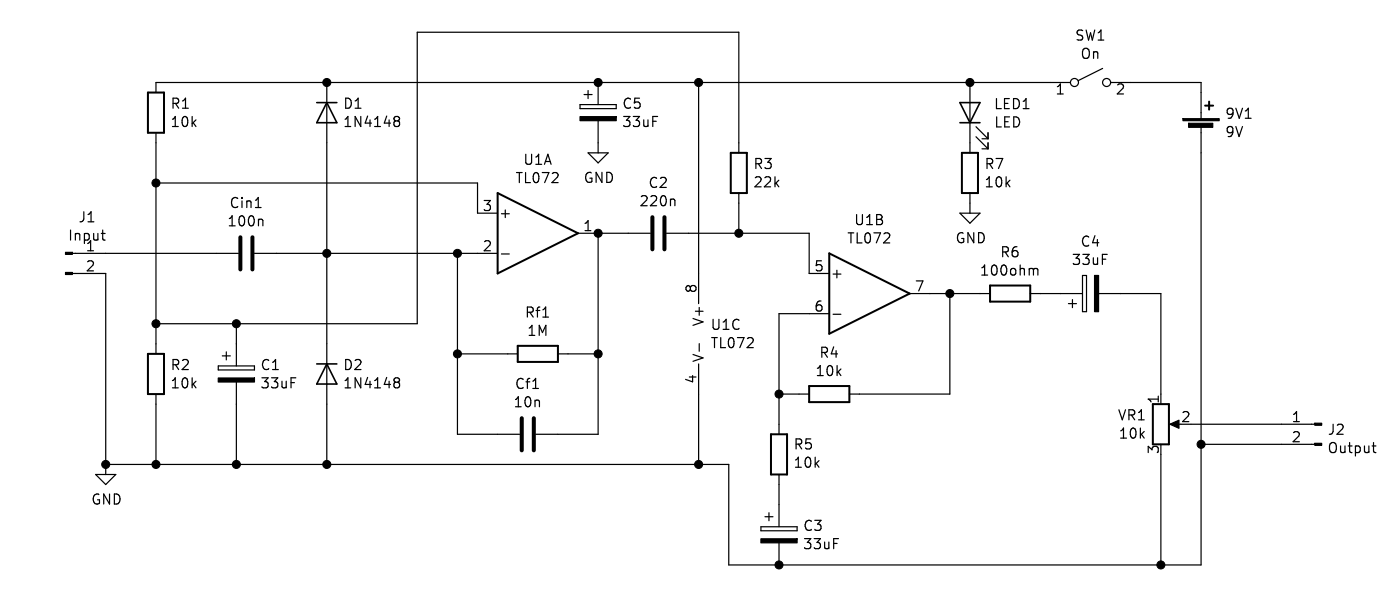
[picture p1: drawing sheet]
EESchema Schematic File Version 4
EELAYER 30 0
EELAYER END
$Descr A4 11693 8268
encoding utf-8
Sheet 1 1
Title ""
Date ""
Rev ""
Comp ""
Comment1 ""
Comment2 ""
Comment3 ""
Comment4 ""
$EndDescr
$Comp
L power:GND #PWR0101
U 1 1
P 2500 4250
F 0 "#PWR0101" H 2500 4000 50  0001 C CNN
F 1 "GND" H 2505 4077 50  0000 C CNN
F 2 "" H 2500 4250 50  0001 C CNN
F 3 "" H 2500 4250 50  0001 C CNN
	1    2500 4250
	1    0    0    -1  
$EndComp
$Comp
L Device:R R1
U 1 1
P 2750 2500
F 0 "R1" H 2820 2546 50  0000 L CNN
F 1 "10k" H 2820 2455 50  0000 L CNN
F 2 "Resistor_THT:R_Axial_DIN0309_L9.0mm_D3.2mm_P12.70mm_Horizontal" V 2680 2500 50  0001 C CNN
F 3 "~" H 2750 2500 50  0001 C CNN
	1    2750 2500
	1    0    0    -1  
$EndComp
$Comp
L Device:R R2
U 1 1
P 2750 3800
F 0 "R2" H 2820 3846 50  0000 L CNN
F 1 "10k" H 2820 3755 50  0000 L CNN
F 2 "Resistor_THT:R_Axial_DIN0309_L9.0mm_D3.2mm_P12.70mm_Horizontal" V 2680 3800 50  0001 C CNN
F 3 "~" H 2750 3800 50  0001 C CNN
	1    2750 3800
	1    0    0    -1  
$EndComp
Wire Wire Line
	2500 3300 2500 4250
Wire Wire Line
	2500 4250 2750 4250
Wire Wire Line
	2750 4250 2750 3950
Connection ~ 2500 4250
$Comp
L Device:C Cin1
U 1 1
P 3200 3200
F 0 "Cin1" V 2948 3200 50  0000 C CNN
F 1 "100n" V 3039 3200 50  0000 C CNN
F 2 "Capacitor_THT:C_Axial_L5.1mm_D3.1mm_P7.50mm_Horizontal" H 3238 3050 50  0001 C CNN
F 3 "~" H 3200 3200 50  0001 C CNN
	1    3200 3200
	0    1    1    0   
$EndComp
Wire Wire Line
	2500 3200 3050 3200
Wire Wire Line
	2750 2650 2750 2850
$Comp
L Device:D D1
U 1 1
P 3600 2500
F 0 "D1" V 3554 2579 50  0000 L CNN
F 1 "1N4148" V 3645 2579 50  0000 L CNN
F 2 "Diode_THT:D_DO-35_SOD27_P7.62mm_Horizontal" H 3600 2500 50  0001 C CNN
F 3 "~" H 3600 2500 50  0001 C CNN
	1    3600 2500
	0    1    1    0   
$EndComp
$Comp
L Device:D D2
U 1 1
P 3600 3800
F 0 "D2" V 3554 3879 50  0000 L CNN
F 1 "1N4148" V 3645 3879 50  0000 L CNN
F 2 "Diode_THT:D_DO-35_SOD27_P7.62mm_Horizontal" H 3600 3800 50  0001 C CNN
F 3 "~" H 3600 3800 50  0001 C CNN
	1    3600 3800
	0    1    1    0   
$EndComp
Wire Wire Line
	3350 3200 3600 3200
Wire Wire Line
	3600 3200 3600 3650
Wire Wire Line
	3600 2650 3600 3200
Connection ~ 3600 3200
Wire Wire Line
	2750 2350 3600 2350
$Comp
L Amplifier_Operational:TL072 U1
U 1 1
P 4650 3100
F 0 "U1" H 4650 3467 50  0000 C CNN
F 1 "TL072" H 4650 3376 50  0000 C CNN
F 2 "Package_DIP:DIP-8_W7.62mm_Socket_LongPads" H 4650 3100 50  0001 C CNN
F 3 "http://www.ti.com/lit/ds/symlink/tl071.pdf" H 4650 3100 50  0001 C CNN
	1    4650 3100
	1    0    0    -1  
$EndComp
$Comp
L Amplifier_Operational:TL072 U1
U 2 1
P 6300 3400
F 0 "U1" H 6300 3767 50  0000 C CNN
F 1 "TL072" H 6300 3676 50  0000 C CNN
F 2 "Package_DIP:DIP-8_W7.62mm_Socket_LongPads" H 6300 3400 50  0001 C CNN
F 3 "http://www.ti.com/lit/ds/symlink/tl071.pdf" H 6300 3400 50  0001 C CNN
	2    6300 3400
	1    0    0    -1  
$EndComp
Wire Wire Line
	2750 2850 4350 2850
Wire Wire Line
	4350 2850 4350 3000
Connection ~ 2750 2850
Wire Wire Line
	2750 2850 2750 3550
Wire Wire Line
	3600 3200 4250 3200
Wire Wire Line
	2750 4250 3150 4250
Wire Wire Line
	3600 4250 3600 3950
Connection ~ 2750 4250
$Comp
L Device:R Rf1
U 1 1
P 4650 3700
F 0 "Rf1" V 4443 3700 50  0000 C CNN
F 1 "1M" V 4534 3700 50  0000 C CNN
F 2 "Resistor_THT:R_Axial_DIN0309_L9.0mm_D3.2mm_P12.70mm_Horizontal" V 4580 3700 50  0001 C CNN
F 3 "~" H 4650 3700 50  0001 C CNN
	1    4650 3700
	0    1    1    0   
$EndComp
Wire Wire Line
	4250 3200 4250 3700
Wire Wire Line
	4250 3700 4500 3700
Connection ~ 4250 3200
Wire Wire Line
	4250 3200 4350 3200
Wire Wire Line
	4950 3100 4950 3700
Wire Wire Line
	4950 3700 4800 3700
$Comp
L Device:C Cf1
U 1 1
P 4600 4100
F 0 "Cf1" V 4348 4100 50  0000 C CNN
F 1 "10n" V 4439 4100 50  0000 C CNN
F 2 "Capacitor_THT:C_Axial_L5.1mm_D3.1mm_P7.50mm_Horizontal" H 4638 3950 50  0001 C CNN
F 3 "~" H 4600 4100 50  0001 C CNN
	1    4600 4100
	0    1    1    0   
$EndComp
Wire Wire Line
	4250 3700 4250 4100
Wire Wire Line
	4250 4100 4450 4100
Connection ~ 4250 3700
Wire Wire Line
	4750 4100 4950 4100
Wire Wire Line
	4950 4100 4950 3700
Connection ~ 4950 3700
$Comp
L Device:C C2
U 1 1
P 5250 3100
F 0 "C2" V 4998 3100 50  0000 C CNN
F 1 "220n" V 5089 3100 50  0000 C CNN
F 2 "Capacitor_THT:C_Axial_L5.1mm_D3.1mm_P7.50mm_Horizontal" H 5288 2950 50  0001 C CNN
F 3 "~" H 5250 3100 50  0001 C CNN
	1    5250 3100
	0    1    1    0   
$EndComp
Wire Wire Line
	4950 3100 5100 3100
Connection ~ 4950 3100
$Comp
L Device:CP C5
U 1 1
P 4950 2500
F 0 "C5" H 5068 2546 50  0000 L CNN
F 1 "33uF" H 5068 2455 50  0000 L CNN
F 2 "Capacitor_THT:CP_Radial_D6.3mm_P2.50mm" H 4988 2350 50  0001 C CNN
F 3 "~" H 4950 2500 50  0001 C CNN
	1    4950 2500
	1    0    0    -1  
$EndComp
Wire Wire Line
	4950 2350 3600 2350
Connection ~ 3600 2350
$Comp
L power:GND #PWR0102
U 1 1
P 4950 2650
F 0 "#PWR0102" H 4950 2400 50  0001 C CNN
F 1 "GND" H 4955 2477 50  0000 C CNN
F 2 "" H 4950 2650 50  0001 C CNN
F 3 "" H 4950 2650 50  0001 C CNN
	1    4950 2650
	1    0    0    -1  
$EndComp
$Comp
L Device:R R7
U 1 1
P 6800 2800
F 0 "R7" H 6870 2846 50  0000 L CNN
F 1 "10k" H 6870 2755 50  0000 L CNN
F 2 "Resistor_THT:R_Axial_DIN0309_L9.0mm_D3.2mm_P12.70mm_Horizontal" V 6730 2800 50  0001 C CNN
F 3 "~" H 6800 2800 50  0001 C CNN
	1    6800 2800
	1    0    0    -1  
$EndComp
$Comp
L Device:LED LED1
U 1 1
P 6800 2500
F 0 "LED1" V 6839 2382 50  0000 R CNN
F 1 "LED" V 6748 2382 50  0000 R CNN
F 2 "LED_THT:LED_D5.0mm" H 6800 2500 50  0001 C CNN
F 3 "~" H 6800 2500 50  0001 C CNN
	1    6800 2500
	0    -1   -1   0   
$EndComp
$Comp
L Switch:SW_SPST SW1
U 1 1
P 7400 2350
F 0 "SW1" H 7400 2585 50  0000 C CNN
F 1 "On" H 7400 2494 50  0000 C CNN
F 2 "Connector_PinHeader_2.54mm:PinHeader_1x02_P2.54mm_Vertical" H 7400 2350 50  0001 C CNN
F 3 "~" H 7400 2350 50  0001 C CNN
	1    7400 2350
	1    0    0    -1  
$EndComp
Wire Wire Line
	6800 2350 7200 2350
Connection ~ 6800 2350
$Comp
L Device:Battery_Cell 9V1
U 1 1
P 7950 2600
F 0 "9V1" H 8068 2696 50  0000 L CNN
F 1 "9V" H 8068 2605 50  0000 L CNN
F 2 "Connector_PinHeader_2.54mm:PinHeader_1x02_P2.54mm_Vertical" V 7950 2660 50  0001 C CNN
F 3 "~" V 7950 2660 50  0001 C CNN
	1    7950 2600
	1    0    0    -1  
$EndComp
Wire Wire Line
	7600 2350 7950 2350
Wire Wire Line
	7950 2350 7950 2400
$Comp
L Connector:Conn_01x02_Male J2
U 1 1
P 8550 4050
F 0 "J2" H 8522 4024 50  0000 R CNN
F 1 "Output" H 8522 3933 50  0000 R CNN
F 2 "Connector_PinHeader_2.54mm:PinHeader_1x02_P2.54mm_Vertical" H 8550 4050 50  0001 C CNN
F 3 "~" H 8550 4050 50  0001 C CNN
	1    8550 4050
	-1   0    0    -1  
$EndComp
$Comp
L Device:R R3
U 1 1
P 5650 2800
F 0 "R3" H 5720 2846 50  0000 L CNN
F 1 "22k" H 5720 2755 50  0000 L CNN
F 2 "Resistor_THT:R_Axial_DIN0309_L9.0mm_D3.2mm_P12.70mm_Horizontal" V 5580 2800 50  0001 C CNN
F 3 "~" H 5650 2800 50  0001 C CNN
	1    5650 2800
	1    0    0    -1  
$EndComp
Wire Wire Line
	4950 2350 5450 2350
Connection ~ 4950 2350
Wire Wire Line
	5400 3100 5650 3100
Wire Wire Line
	5650 3100 5650 2950
Wire Wire Line
	5650 3100 6000 3100
Wire Wire Line
	6000 3100 6000 3300
Connection ~ 5650 3100
$Comp
L Device:R R4
U 1 1
P 6100 3900
F 0 "R4" V 5893 3900 50  0000 C CNN
F 1 "10k" V 5984 3900 50  0000 C CNN
F 2 "Resistor_THT:R_Axial_DIN0309_L9.0mm_D3.2mm_P12.70mm_Horizontal" V 6030 3900 50  0001 C CNN
F 3 "~" H 6100 3900 50  0001 C CNN
	1    6100 3900
	0    1    1    0   
$EndComp
$Comp
L Device:R R5
U 1 1
P 5850 4200
F 0 "R5" H 5780 4154 50  0000 R CNN
F 1 "10k" H 5780 4245 50  0000 R CNN
F 2 "Resistor_THT:R_Axial_DIN0309_L9.0mm_D3.2mm_P12.70mm_Horizontal" V 5780 4200 50  0001 C CNN
F 3 "~" H 5850 4200 50  0001 C CNN
	1    5850 4200
	-1   0    0    1   
$EndComp
$Comp
L Device:CP C4
U 1 1
P 7400 3400
F 0 "C4" V 7655 3400 50  0000 C CNN
F 1 "33uF" V 7564 3400 50  0000 C CNN
F 2 "Capacitor_THT:CP_Radial_D6.3mm_P2.50mm" H 7438 3250 50  0001 C CNN
F 3 "~" H 7400 3400 50  0001 C CNN
	1    7400 3400
	0    -1   -1   0   
$EndComp
$Comp
L Device:R R6
U 1 1
P 7000 3400
F 0 "R6" V 6793 3400 50  0000 C CNN
F 1 "100ohm" V 6884 3400 50  0000 C CNN
F 2 "Resistor_THT:R_Axial_DIN0309_L9.0mm_D3.2mm_P12.70mm_Horizontal" V 6930 3400 50  0001 C CNN
F 3 "~" H 7000 3400 50  0001 C CNN
	1    7000 3400
	0    1    1    0   
$EndComp
Wire Wire Line
	6600 3400 6700 3400
Wire Wire Line
	7150 3400 7250 3400
Wire Wire Line
	6700 3400 6700 3900
Wire Wire Line
	6700 3900 6250 3900
Connection ~ 6700 3400
Wire Wire Line
	6700 3400 6850 3400
Wire Wire Line
	5950 3900 5850 3900
Wire Wire Line
	5850 3900 5850 3500
Wire Wire Line
	5850 3500 6000 3500
Wire Wire Line
	5850 3900 5850 4050
Connection ~ 5850 3900
$Comp
L Device:CP C3
U 1 1
P 5850 4600
F 0 "C3" H 5968 4646 50  0000 L CNN
F 1 "33uF" H 5968 4555 50  0000 L CNN
F 2 "Capacitor_THT:CP_Radial_D6.3mm_P2.50mm" H 5888 4450 50  0001 C CNN
F 3 "~" H 5850 4600 50  0001 C CNN
	1    5850 4600
	1    0    0    -1  
$EndComp
Wire Wire Line
	5850 4350 5850 4450
Wire Wire Line
	3600 4250 5450 4250
Wire Wire Line
	5600 4250 5600 4750
Wire Wire Line
	5600 4750 5850 4750
Connection ~ 3600 4250
$Comp
L power:GND #PWR0103
U 1 1
P 6800 2950
F 0 "#PWR0103" H 6800 2700 50  0001 C CNN
F 1 "GND" H 6805 2777 50  0000 C CNN
F 2 "" H 6800 2950 50  0001 C CNN
F 3 "" H 6800 2950 50  0001 C CNN
	1    6800 2950
	1    0    0    -1  
$EndComp
$Comp
L Device:CP C1
U 1 1
P 3150 3800
F 0 "C1" H 3268 3846 50  0000 L CNN
F 1 "33uF" H 3268 3755 50  0000 L CNN
F 2 "Capacitor_THT:CP_Radial_D6.3mm_P2.50mm" H 3188 3650 50  0001 C CNN
F 3 "~" H 3150 3800 50  0001 C CNN
	1    3150 3800
	1    0    0    -1  
$EndComp
Wire Wire Line
	3150 3950 3150 4250
Connection ~ 3150 4250
Wire Wire Line
	3150 4250 3600 4250
Wire Wire Line
	2750 3550 3150 3550
Wire Wire Line
	3150 3550 3150 3650
Connection ~ 2750 3550
Wire Wire Line
	2750 3550 2750 3650
Wire Wire Line
	3150 3550 4050 3550
Wire Wire Line
	4050 3550 4050 2100
Wire Wire Line
	4050 2100 5650 2100
Wire Wire Line
	5650 2100 5650 2650
Connection ~ 3150 3550
$Comp
L Device:R_POT VR1
U 1 1
P 7750 4050
F 0 "VR1" H 7680 4096 50  0000 R CNN
F 1 "10k" H 7680 4005 50  0000 R CNN
F 2 "Connector_PinHeader_2.54mm:PinHeader_1x03_P2.54mm_Vertical" H 7750 4050 50  0001 C CNN
F 3 "~" H 7750 4050 50  0001 C CNN
	1    7750 4050
	1    0    0    -1  
$EndComp
Wire Wire Line
	7550 3400 7750 3400
Wire Wire Line
	7750 3400 7750 3900
Wire Wire Line
	7750 4200 7750 4750
Wire Wire Line
	7750 4750 5850 4750
Connection ~ 5850 4750
Wire Wire Line
	7900 4050 8350 4050
Wire Wire Line
	7950 4750 7750 4750
Connection ~ 7750 4750
Wire Wire Line
	7950 2700 7950 4150
Wire Wire Line
	7950 4150 8350 4150
Connection ~ 7950 4150
Wire Wire Line
	7950 4150 7950 4750
$Comp
L Amplifier_Operational:TL072 U1
U 3 1
P 5550 3600
F 0 "U1" H 5508 3646 50  0000 L CNN
F 1 "TL072" H 5508 3555 50  0000 L CNN
F 2 "Package_DIP:DIP-8_W7.62mm_Socket_LongPads" H 5550 3600 50  0001 C CNN
F 3 "http://www.ti.com/lit/ds/symlink/tl071.pdf" H 5550 3600 50  0001 C CNN
	3    5550 3600
	1    0    0    -1  
$EndComp
Wire Wire Line
	5450 3300 5450 2350
Connection ~ 5450 2350
Wire Wire Line
	5450 2350 6800 2350
Wire Wire Line
	5450 3900 5450 4250
Connection ~ 5450 4250
Wire Wire Line
	5450 4250 5600 4250
$Comp
L Connector:Conn_01x02_Male J1
U 1 1
P 2300 3200
F 0 "J1" H 2408 3381 50  0000 C CNN
F 1 "Input" H 2408 3290 50  0000 C CNN
F 2 "Connector_PinHeader_2.54mm:PinHeader_1x02_P2.54mm_Vertical" H 2300 3200 50  0001 C CNN
F 3 "~" H 2300 3200 50  0001 C CNN
	1    2300 3200
	1    0    0    -1  
$EndComp
$EndSCHEMATC
